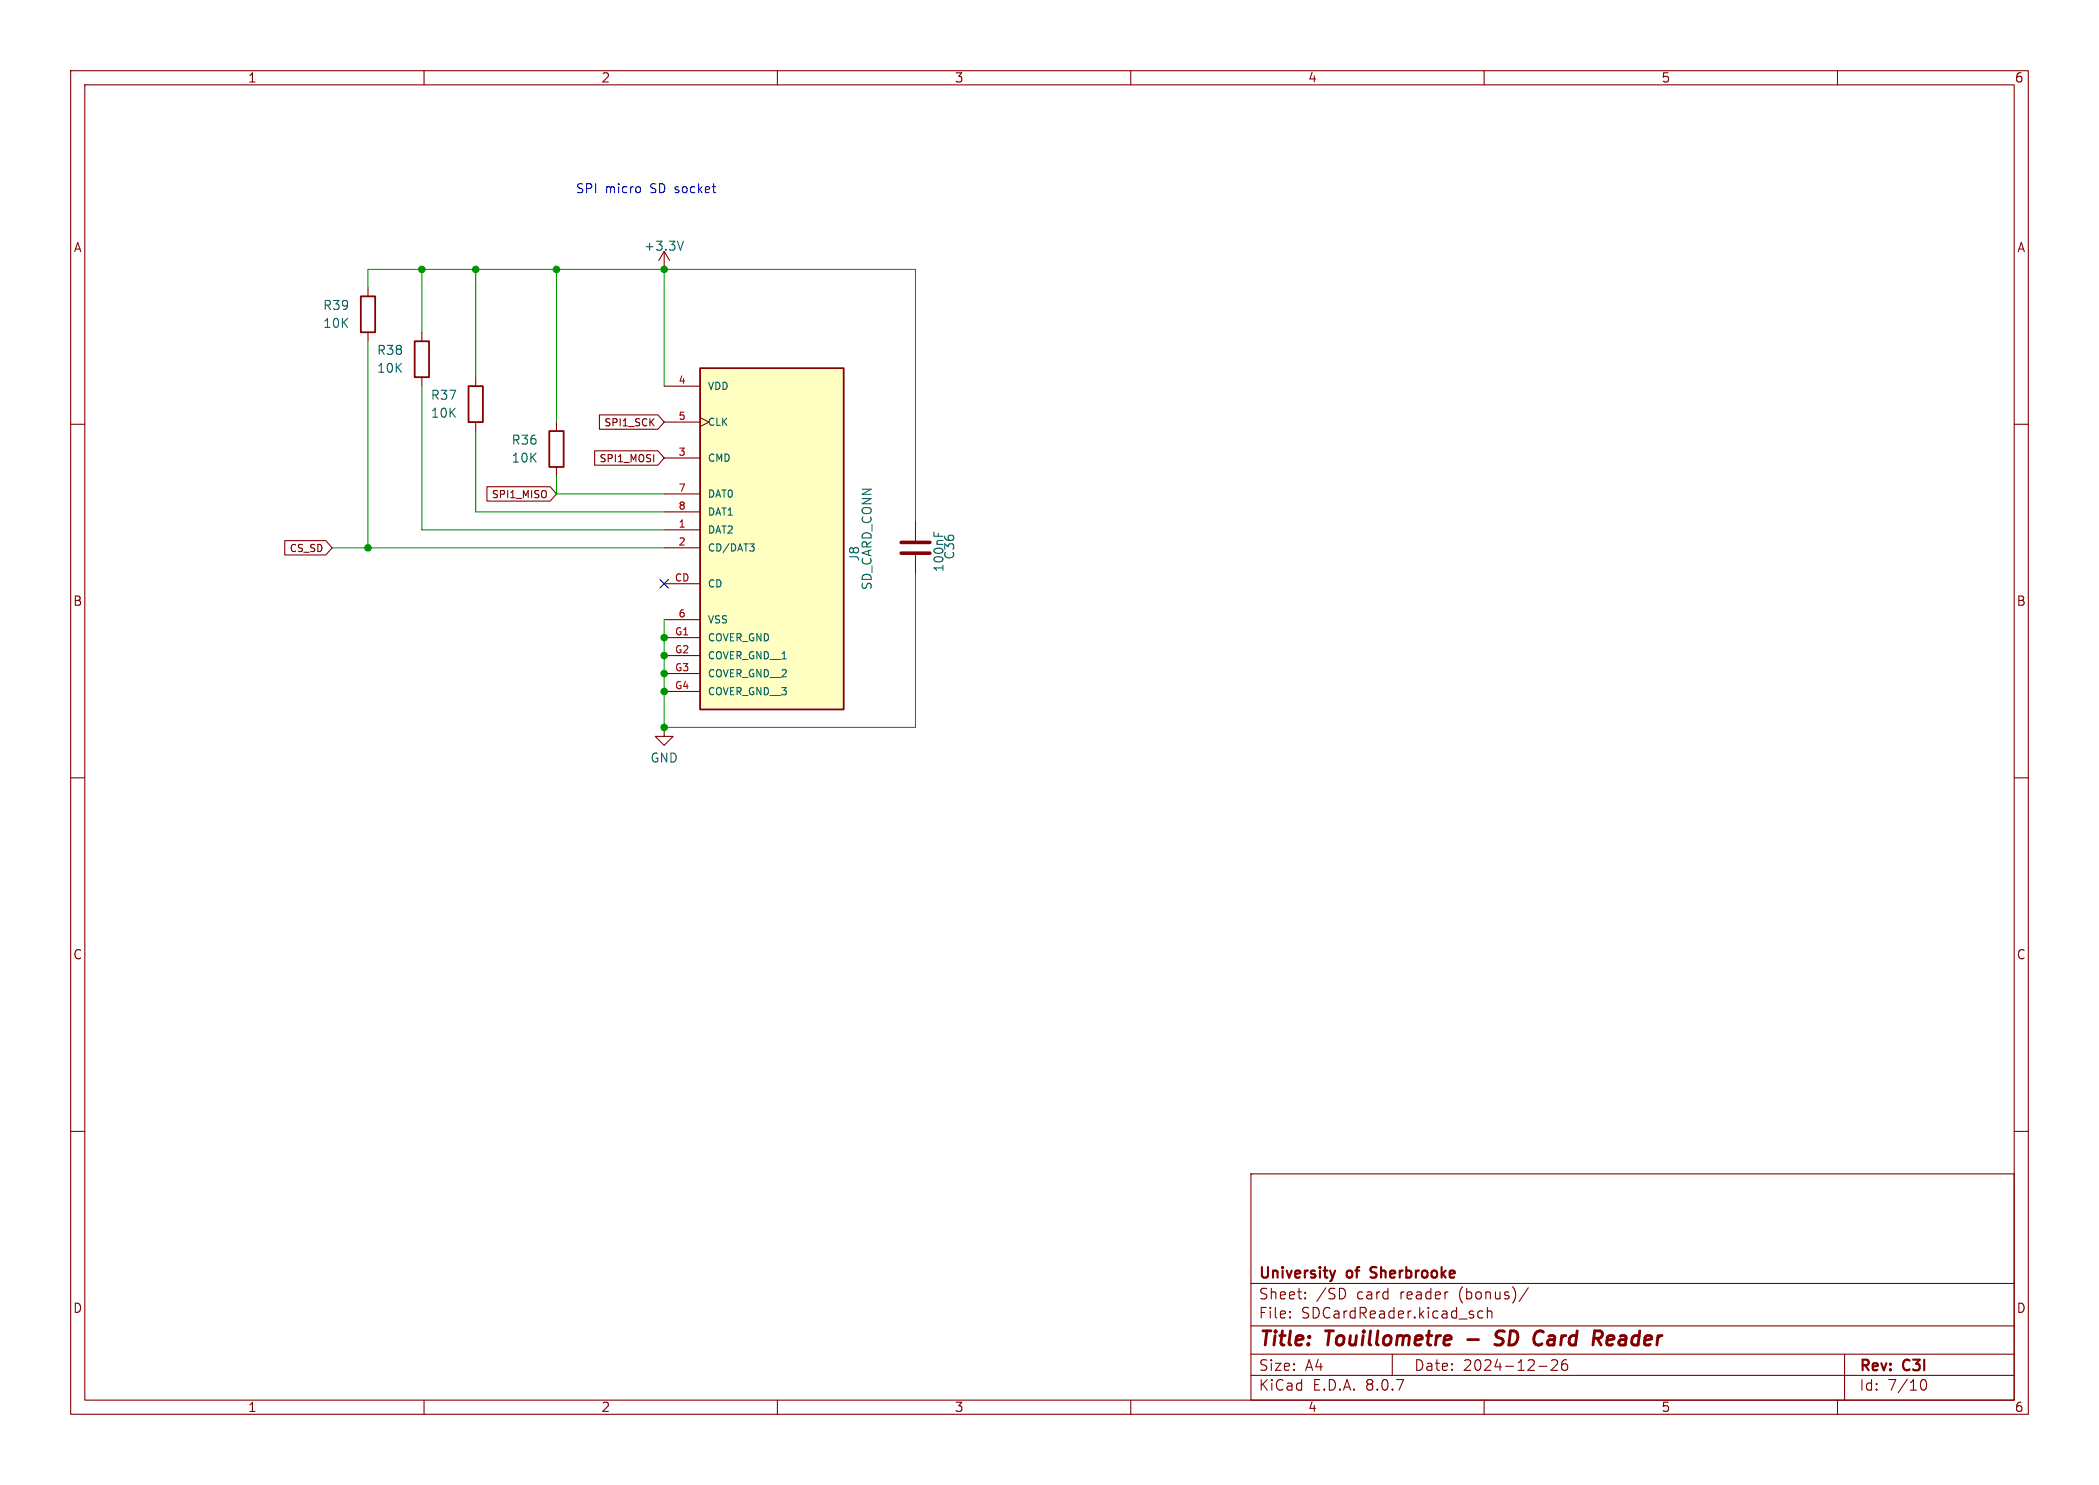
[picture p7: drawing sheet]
<svg xmlns="http://www.w3.org/2000/svg" width="297mm" height="210mm" viewBox="0 0 297 210" stroke-linecap="round" stroke-linejoin="round" font-family="sans-serif">
<g fill="none" stroke="#840000" stroke-width=".15">
<path d="M10 10h277v190h-277zM12 12h273v186h-273zM60 10v2M110 10v2M160 10v2M210 10v2M260 10v2M10 60h2M285 60h2M10 110h2M285 110h2M10 160h2"/>
<path d="M177 166h108v32h-108zM285 160h2M60 198v2M110 198v2M160 198v2M177 194.5h108M177 191.5h108M177 187.5h108M177 181.5h108M182.5 186.3h.1l-.1 .1M182.5 186.3v.1M182.5 185.5v.1"/>
<path d="M182.5 185.5h.1l-.1 .1M184.7 183.6v.1M184.7 183.6h-.1l.1 .1M184.7 182.8v.1M184.7 182.8h-.1l.1 .1M190.3 182.6l.1 .2-.1 .5M197 191.5v3M209.8 185.5l-.4-.1-.3 .3v.4l.1 .2 .2 .1 .4-.1M210 198v2M210.5 185.5a.37 .37 0 0 1 .6 .1v.8M210.5 184.9v1.5M216.2 182.1l-1.2 2"/>
<path d="M217.7 193.2h1.2M219.5 192.4l.2-.1 .5 .1a.41 .41 0 0 1 .1 .5l-.8 .9h.9M221.7 192.3a.59 .59 0 0 0-.7 .6v.6l.1 .2 .4 .1 .2-.1 .1-.5-.1-.3h-.5l-.2 .3M260 198v2M261 191.5v6.5M271.7 195.7a.55 .55 0 0 1 .4-.6h.1a.94 .94 0 0 1 0 1.5h-.1a.55 .55 0 0 1-.4-.6"/>
</g>
<path d="M207.7 189.4h1.5M212.6 190a.85 .85 0 0 1-1.1 .1M212.6 188.2h-.5a.49 .49 0 0 0-.4 .4 .49 .49 0 0 0 .3 .6l.6 .2M218 188.2l.4 .2M228.1 188.9l-.5 .1-.2 .2-.1 .7 .1 .2 .2 .1h.4M228.4 189.4l-1 .1" fill="none" stroke="#840000" stroke-width=".4"/>
<path d="M188.9 179.7l-.3 1M194 179.3l-.1 .2 .1 .3M193.9 180.6l.2 .1" fill="none" stroke="#840000" stroke-width=".3"/>
<path d="M99.1 52.1h20.3v48.2h-20.3z" fill="#ffffc2"/>
<path d="M51.1 41.9h2v5.1h-2zM58.7 48.3h2v5h-2zM66.3 54.6h2v5.1h-2zM99.1 52.1h20.3v48.2h-20.3zM77.7 61h2.1v5h-2.1z" fill="none" stroke="#840000" stroke-width=".25"/>
<g fill="none" stroke="#840000" stroke-width=".15">
<path d="M94 38.1h.1M94 35.6l-.8 1.2M94 35.6v2.5M94 35.6l.7 1.2M52.1 40.6v1.3M52.1 47v1.3M59.7 47v1.3M59.7 53.3v1.3M67.3 53.3v1.3M67.3 59.7v1.3M78.7 59.7v1.3M84.8 58.7h8.3l.9 1-.9 1h-8.3z"/>
<path d="M94 54.6h5.1M94 59.7h5.1M99.1 59.1l1.2 .6-1.2 .6M40.3 76.5h5.8l.9 1-.9 1h-5.8zM68.9 68.8h9l.8 1.1-.8 1h-9zM78.7 66v1.3M84.1 63.8h9l.9 1-.9 1h-9zM94 74.9h5.1M94 77.5h5.1M94 64.8h5.1M94 69.9h5.1M94 72.4h5.1"/>
<path d="M129.5 73.7v2.8M129.5 78.5v2.8M94 87.6h5.1M94 82.6h5.1M94 90.2h5.1M94 92.7h5.1M94 95.3h5.1M94 97.8h5.1M94 102.9v1.2h1.2l-1.2 1.3-1.3-1.3h1.3M94 102.9h.1"/>
</g>
<path d="M96.7 34.1l-.4 1.3M106.1 76.9h.6l-.3 .4M106.5 77.3l.2 .2v.2l-.2 .2M132.2 75.2v.6M132.8 75.4v.4" fill="none" stroke="#006464" stroke-width=".15"/>
<path d="M127.5 78.2h4.1M127.5 76.7h4.1" fill="none" stroke="#840000" stroke-width=".51"/>
<path d="M90.5 26.5l.1 .1v.4l-.1 .2" fill="none" stroke="#0000c2" stroke-width=".15"/>
<path d="M59.7 38.1v8.9M67.3 38.1v15.2M78.7 38.1v21.6M94 38.1v16.5M52.1 40.6v-2.5h77.4v35.6M52.1 48.3v29.2M59.7 54.6v20.3h34.3M47 77.5h47M67.3 61v11.4h26.7M78.7 67.3v2.6h15.3M129.5 81.3v21.6h-35.5v-15.3" fill="none" stroke="#009600" stroke-width=".15"/>
<path d="M93.4 81.9l1.2 1.3M94.6 81.9l-1.2 1.3" fill="none" stroke="#000084" stroke-width=".15"/>
<g fill="#009600" stroke="#009600" stroke-width=".15">
<circle cx="52.1" cy="77.5" r=".46"/>
<circle cx="78.7" cy="38.1" r=".46"/>
<circle cx="67.3" cy="38.1" r=".46"/>
<circle cx="59.7" cy="38.1" r=".46"/>
<circle cx="94" cy="97.8" r=".46"/>
<circle cx="94" cy="95.3" r=".46"/>
<circle cx="94" cy="102.9" r=".46"/>
<circle cx="94" cy="92.7" r=".46"/>
<circle cx="94" cy="38.1" r=".46"/>
<circle cx="94" cy="90.2" r=".46"/>
</g>
<g font-size="2.8" fill="#840000">
<text x="178" y="190.9">Title:</text>
<text x="187.7" y="190.9">Touillometre</text>
<text x="213.3" y="190.9">SD</text>
<text x="219.5" y="190.9">Card</text>
<text x="228.7" y="190.9">Reader</text>
</g>
<g font-size="2.1" fill="#840000">
<text x="178" y="184">Sheet:</text>
<text x="178" y="181.2">University</text>
<text x="186.2" y="184">/SD</text>
<text x="190.7" y="181.2">of</text>
<text x="192" y="184">card</text>
<text x="194.6" y="181.2">Sherbrooke</text>
<text x="198.3" y="184">reader</text>
<text x="206.7" y="184">(bonus)/</text>
<text x="178" y="186.7">File:</text>
<text x="184.1" y="186.7">SDCardReader.kicad_sch</text>
<text x="178" y="196.9">KiCad</text>
<text x="178" y="194.1">Size:</text>
<text x="184.7" y="194.1">A4</text>
<text x="185.7" y="196.9">E.D.A.</text>
<text x="193.3" y="196.9">8.0.7</text>
<text x="200" y="194.1">Date:</text>
<text x="207" y="194.1">2024-12-26</text>
<text x="263" y="194.3">Rev:</text>
<text x="263" y="196.9">Id:</text>
<text x="267.1" y="196.9">7/10</text>
<text x="269.4" y="194.3">C3I</text>
</g>
<g font-size="1.8" fill="#840000">
<text x="35" y="11.9">1</text>
<text x="85" y="11.9">2</text>
<text x="135" y="11.9">3</text>
<text x="185" y="11.9">4</text>
<text x="235" y="11.9">5</text>
<text x="285" y="11.9">6</text>
<text x="10.3" y="35.9">A</text>
<text x="285.3" y="35.9">A</text>
<text x="10.3" y="85.9">B</text>
<text x="285.3" y="85.9">B</text>
<text x="10.3" y="135.9">C</text>
<text x="285.3" y="135.9">C</text>
<text x="10.3" y="185.9">D</text>
<text x="285.3" y="185.9">D</text>
<text x="35" y="199.9">1</text>
<text x="85" y="199.9">2</text>
<text x="135" y="199.9">3</text>
<text x="185" y="199.9">4</text>
<text x="235" y="199.9">5</text>
<text x="285" y="199.9">6</text>
</g>
<g font-size="1.8" fill="#0000c2">
<text x="81.4" y="27.5">SPI</text>
<text x="85.6" y="27.5">micro</text>
<text x="92.1" y="27.5">SD socket</text>
</g>
<g font-size="1.8" fill="#006464">
<text x="91" y="35.7">+3.3V</text>
<text x="45.6" y="44">R39</text>
<text x="45.6" y="46.6">10K</text>
<text x="53.2" y="50.4">R38</text>
<text x="53.2" y="52.9">10K</text>
<text x="60.9" y="56.7">R37</text>
<text x="60.9" y="59.3">10K</text>
<text x="72.3" y="63.1">R36</text>
<text x="72.3" y="65.6">10K</text>
<text x="121.8" y="79.5" transform="rotate(-90 121.8 79.5)">J8</text>
<text x="123.5" y="83.6" transform="rotate(-90 123.5 83.6)">SD_CARD_CONN</text>
<text x="133.7" y="81" transform="rotate(-90 133.7 81)">100nF</text>
<text x="135.2" y="79.2" transform="rotate(-90 135.2 79.2)">C36</text>
<text x="91.9" y="108.1">GND</text>
</g>
<g font-size="1.4" fill="#a90000">
<text x="95.9" y="54.4">4</text>
<text x="95.9" y="59.4">5</text>
<text x="95.9" y="64.5">3</text>
<text x="95.9" y="69.6">7</text>
<text x="95.9" y="74.7">1</text>
<text x="95.9" y="77.2">2</text>
<text x="95.9" y="72.1">8</text>
<text x="95.4" y="82.3">CD</text>
<text x="95.4" y="89.9">G1</text>
<text x="95.9" y="87.4">6</text>
<text x="95.4" y="92.5">G2</text>
<text x="95.4" y="95">G3</text>
<text x="95.4" y="97.5">G4</text>
</g>
<g font-size="1.4" fill="#006464">
<text x="100.1" y="55.3">VDD</text>
<text x="100.1" y="65.5">CMD</text>
<text x="100.1" y="60.4">CLK</text>
<text x="100.1" y="70.6">DAT0</text>
<text x="100.1" y="75.7">DAT2</text>
<text x="100.1" y="73.1">DAT1</text>
<text x="100.1" y="78.2">CD/DAT3</text>
<text x="100.1" y="83.3">CD</text>
<text x="100.1" y="88.4">VSS</text>
<text x="100.1" y="90.9">COVER_GND</text>
<text x="100.1" y="93.4">COVER_GND__1</text>
<text x="100.1" y="96">COVER_GND__2</text>
<text x="100.1" y="98.5">COVER_GND__3</text>
</g>
<g font-size="1.4" fill="#840000">
<text x="84.7" y="65.6">SPI1_MOSI</text>
<text x="85.4" y="60.5">SPI1_SCK</text>
<text x="69.5" y="70.7">SPI1_MISO</text>
<text x="40.9" y="78.3">CS_SD</text>
</g>
</svg>
